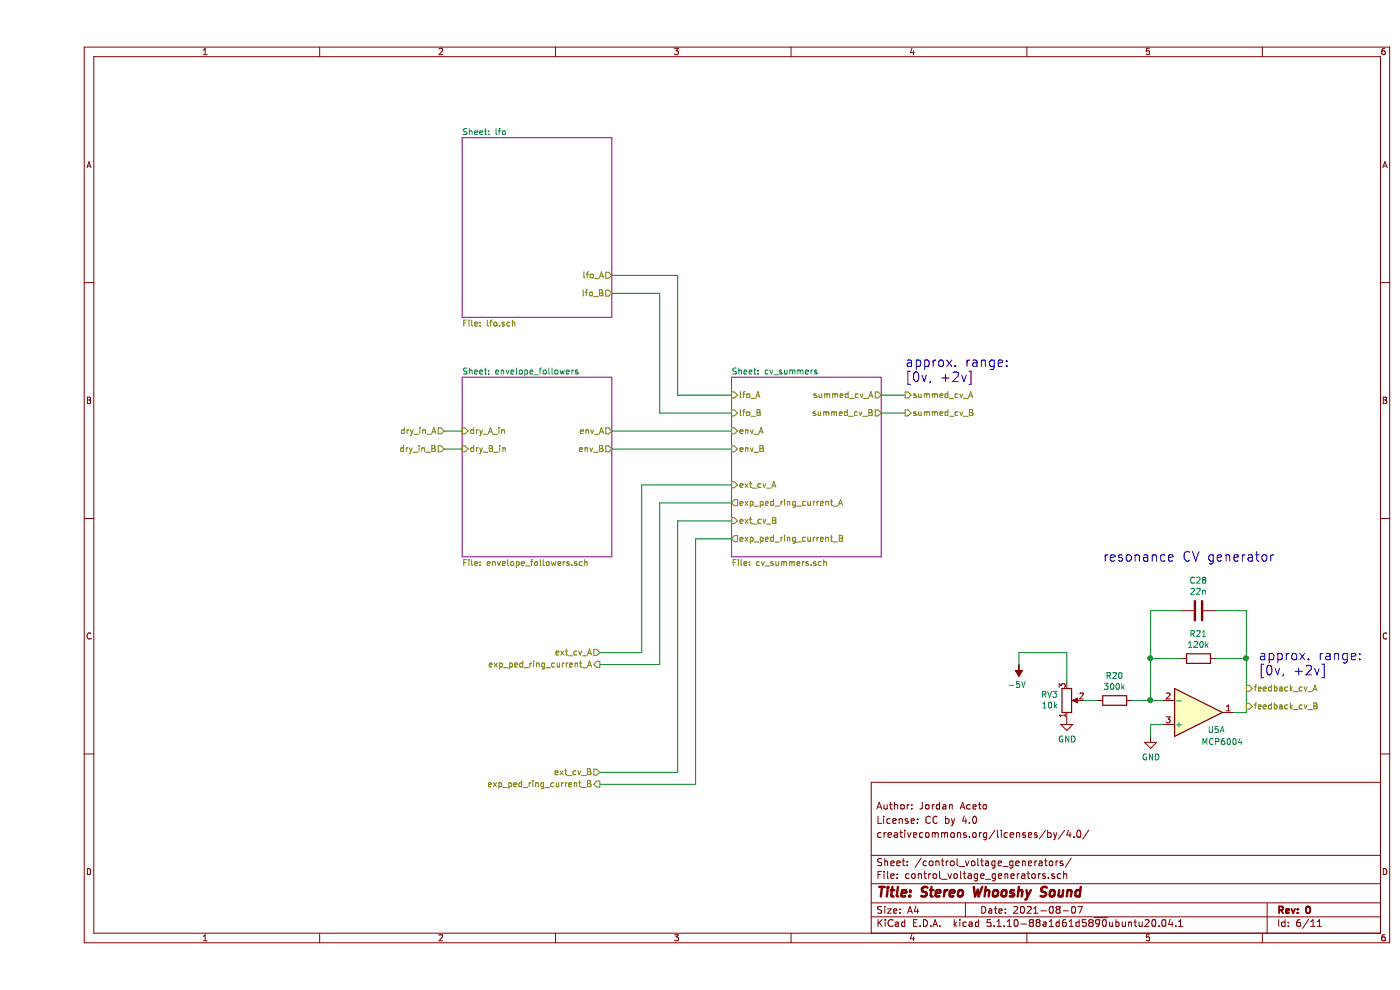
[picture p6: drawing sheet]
EESchema Schematic File Version 4
EELAYER 30 0
EELAYER END
$Descr A4 11693 8268
encoding utf-8
Sheet 6 11
Title "Stereo Whooshy Sound"
Date "2021-08-07"
Rev "0"
Comp ""
Comment1 "creativecommons.org/licenses/by/4.0/"
Comment2 "License: CC by 4.0"
Comment3 "Author: Jordan Aceto"
Comment4 ""
$EndDescr
Text HLabel 7250 3300 2    50   Output ~ 0
summed_cv_A
Text HLabel 7250 3450 2    50   Output ~ 0
summed_cv_B
Text HLabel 10100 5750 2    50   Output ~ 0
feedback_cv_A
$Sheet
S 3550 1150 1250 1500
U 5FBA5472
F0 "lfo" 50
F1 "lfo.sch" 50
F2 "lfo_A" O R 4800 2300 50 
F3 "lfo_B" O R 4800 2450 50 
$EndSheet
$Sheet
S 3550 3150 1250 1500
U 5FB991BA
F0 "envelope_followers" 50
F1 "envelope_followers.sch" 50
F2 "dry_A_in" I L 3550 3600 50 
F3 "env_A" O R 4800 3600 50 
F4 "dry_B_in" I L 3550 3750 50 
F5 "env_B" O R 4800 3750 50 
$EndSheet
$Sheet
S 5800 3150 1250 1500
U 610FB220
F0 "cv_summers" 50
F1 "cv_summers.sch" 50
F2 "lfo_A" I L 5800 3300 50 
F3 "env_A" I L 5800 3600 50 
F4 "env_B" I L 5800 3750 50 
F5 "lfo_B" I L 5800 3450 50 
F6 "ext_cv_B" I L 5800 4350 50 
F7 "summed_cv_A" O R 7050 3300 50 
F8 "summed_cv_B" O R 7050 3450 50 
F9 "ext_cv_A" I L 5800 4050 50 
F10 "exp_ped_ring_current_B" O L 5800 4500 50 
F11 "exp_ped_ring_current_A" O L 5800 4200 50 
$EndSheet
$Comp
L Device:R_POT RV3
U 1 1
P 8600 5850
F 0 "RV3" H 8530 5804 50  0000 R CNN
F 1 "10k" H 8530 5895 50  0000 R CNN
F 2 "Potentiometer_THT:Potentiometer_Alpha_RD901F-40-00D_Single_Vertical" H 8600 5850 50  0001 C CNN
F 3 "~" H 8600 5850 50  0001 C CNN
	1    8600 5850
	1    0    0    1   
$EndComp
$Comp
L power:GND #PWR0155
U 1 1
P 8600 6000
F 0 "#PWR0155" H 8600 5750 50  0001 C CNN
F 1 "GND" H 8605 5827 50  0000 C CNN
F 2 "" H 8600 6000 50  0001 C CNN
F 3 "" H 8600 6000 50  0001 C CNN
	1    8600 6000
	1    0    0    -1  
$EndComp
$Comp
L power:-5V #PWR0156
U 1 1
P 8200 5550
F 0 "#PWR0156" H 8200 5650 50  0001 C CNN
F 1 "-5V" H 8215 5723 50  0000 C CNN
F 2 "" H 8200 5550 50  0001 C CNN
F 3 "" H 8200 5550 50  0001 C CNN
	1    8200 5550
	-1   0    0    1   
$EndComp
Wire Wire Line
	8200 5550 8200 5450
Wire Wire Line
	8200 5450 8600 5450
Wire Wire Line
	8600 5450 8600 5700
$Comp
L power:GND #PWR0157
U 1 1
P 9300 6150
F 0 "#PWR0157" H 9300 5900 50  0001 C CNN
F 1 "GND" H 9305 5977 50  0000 C CNN
F 2 "" H 9300 6150 50  0001 C CNN
F 3 "" H 9300 6150 50  0001 C CNN
	1    9300 6150
	1    0    0    -1  
$EndComp
Wire Wire Line
	9300 6150 9300 6050
Wire Wire Line
	9300 6050 9400 6050
$Comp
L Device:R R20
U 1 1
P 9000 5850
F 0 "R20" V 8793 5850 50  0000 C CNN
F 1 "300k" V 8884 5850 50  0000 C CNN
F 2 "Resistor_SMD:R_0603_1608Metric" V 8930 5850 50  0001 C CNN
F 3 "~" H 9000 5850 50  0001 C CNN
	1    9000 5850
	0    1    1    0   
$EndComp
$Comp
L Device:R R21
U 1 1
P 9700 5500
F 0 "R21" V 9493 5500 50  0000 C CNN
F 1 "120k" V 9584 5500 50  0000 C CNN
F 2 "Resistor_SMD:R_0603_1608Metric" V 9630 5500 50  0001 C CNN
F 3 "~" H 9700 5500 50  0001 C CNN
	1    9700 5500
	0    1    1    0   
$EndComp
$Comp
L Device:C C28
U 1 1
P 9700 5100
F 0 "C28" V 9448 5100 50  0000 C CNN
F 1 "22n" V 9539 5100 50  0000 C CNN
F 2 "Capacitor_SMD:C_0603_1608Metric" H 9738 4950 50  0001 C CNN
F 3 "~" H 9700 5100 50  0001 C CNN
	1    9700 5100
	0    1    1    0   
$EndComp
Wire Wire Line
	9400 5850 9300 5850
Wire Wire Line
	9300 5850 9300 5500
Wire Wire Line
	9300 5500 9550 5500
Connection ~ 9300 5850
Wire Wire Line
	9300 5850 9150 5850
Wire Wire Line
	9300 5500 9300 5100
Wire Wire Line
	9300 5100 9550 5100
Connection ~ 9300 5500
Wire Wire Line
	10000 5950 10100 5950
Wire Wire Line
	10100 5950 10100 5500
Wire Wire Line
	10100 5500 9850 5500
Wire Wire Line
	10100 5500 10100 5100
Wire Wire Line
	10100 5100 9850 5100
Connection ~ 10100 5500
Text HLabel 10100 5900 2    50   Output ~ 0
feedback_cv_B
Text Notes 10200 5650 0    79   ~ 0
approx. range: \n[0v, +2v]
Text HLabel 3400 3600 0    50   Input ~ 0
dry_in_A
Text HLabel 3400 3750 0    50   Input ~ 0
dry_in_B
Wire Wire Line
	3400 3600 3550 3600
Wire Wire Line
	3400 3750 3550 3750
Wire Wire Line
	4800 3600 5800 3600
Wire Wire Line
	5800 3750 4800 3750
Wire Wire Line
	4800 2450 5200 2450
Wire Wire Line
	5200 2450 5200 3450
Wire Wire Line
	5200 3450 5800 3450
Wire Wire Line
	4800 2300 5350 2300
Wire Wire Line
	5350 2300 5350 3300
Wire Wire Line
	5350 3300 5800 3300
Wire Wire Line
	7250 3300 7050 3300
Wire Wire Line
	7050 3450 7250 3450
Wire Wire Line
	4700 5450 5050 5450
Wire Wire Line
	5050 5450 5050 4050
Wire Wire Line
	5050 4050 5800 4050
Wire Wire Line
	4700 5550 5200 5550
Wire Wire Line
	5200 5550 5200 4200
Wire Wire Line
	5200 4200 5800 4200
Wire Wire Line
	4700 6450 5350 6450
Wire Wire Line
	5350 6450 5350 4350
Wire Wire Line
	5350 4350 5800 4350
Wire Wire Line
	4700 6550 5500 6550
Wire Wire Line
	5500 6550 5500 4500
Wire Wire Line
	5500 4500 5800 4500
Text Notes 7250 3200 0    79   ~ 0
approx. range: \n[0v, +2v]
$Comp
L Amplifier_Operational:MCP6004 U5
U 1 1
P 9700 5950
F 0 "U5" H 9850 6100 50  0000 C CNN
F 1 "MCP6004" H 9900 6200 50  0000 C CNN
F 2 "Package_SO:TSSOP-14_4.4x5mm_P0.65mm" H 9650 6050 50  0001 C CNN
F 3 "http://ww1.microchip.com/downloads/en/DeviceDoc/21733j.pdf" H 9750 6150 50  0001 C CNN
	1    9700 5950
	1    0    0    1   
$EndComp
Text HLabel 4700 5450 0    50   Input ~ 0
ext_cv_A
Text HLabel 4700 6450 0    50   Input ~ 0
ext_cv_B
Text HLabel 4700 6550 0    50   Output ~ 0
exp_ped_ring_current_B
Text HLabel 4700 5550 0    50   Output ~ 0
exp_ped_ring_current_A
Wire Wire Line
	8750 5850 8850 5850
Text Notes 8900 4700 0    79   ~ 0
resonance CV generator
$EndSCHEMATC
